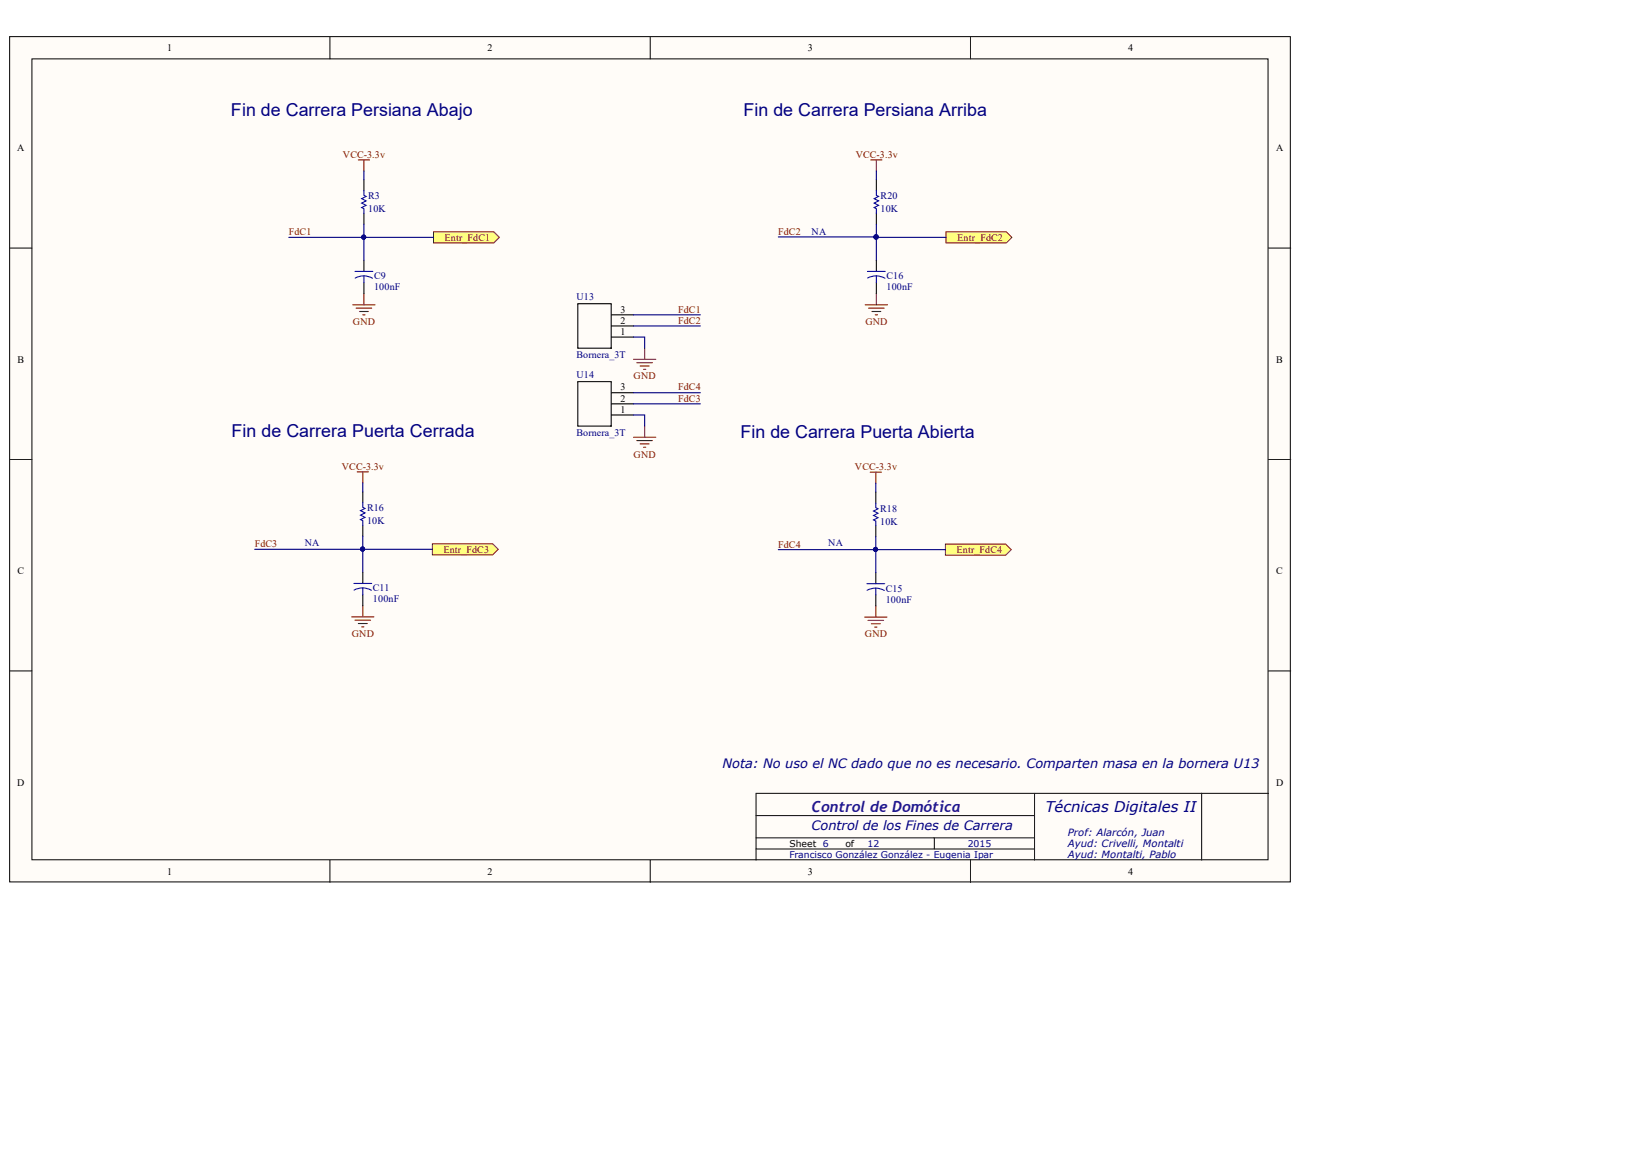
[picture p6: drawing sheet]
<svg xmlns="http://www.w3.org/2000/svg" width="371mm" height="262mm" viewBox="0 0 371 262" stroke-linecap="round" stroke-linejoin="round" font-family="sans-serif">
<g fill="#fffcf8" stroke="#000" stroke-width=".23">
<path d="M2.2 8.4h291.9v192.7h-291.9z"/>
<path d="M7.3 13.4h281.8v182.7h-281.8z"/>
</g>
<g fill="none" stroke="#000" stroke-width=".23">
<path d="M75.2 8.4v5M148.2 8.4v5M221.2 8.4v5M2.2 56.6h5.1M289.2 56.6h5M2.2 104.8h5.1M289.2 104.8h5M2.2 153h5.1M289.2 153h5M75.2 196.1v5.1M148.2 196.1v5.1M172.3 186h63.5"/>
<path d="M172.3 193.6h63.5M172.3 191.1h63.5M213 191.1v2.5M221.2 196.1v5.1M235.8 180.9v15.2M273.9 180.9h-101.6v15.2M289.2 180.9h-15.3v15.2"/>
</g>
<path d="M83 41v2.5M83 48.6v2.5" fill="none" stroke="#000" stroke-width=".25"/>
<path d="M83 43.5v1l.5 .3-1.1 .5 1.1 .5-1.1 .5 1.1 .5-1.1 .5 .6 .3v1" fill="none" stroke="#00f" stroke-width=".25"/>
<path d="M81.7 36.5h2.5M83 36.5v2.5M80.4 69.5h5.1M81.2 70.3h3.5M81.9 71h2.1M82.7 71.8h.5M83 67v2.5" fill="none" stroke="#800000" stroke-width=".25"/>
<path d="M83 39v2" fill="none" stroke="#000080" stroke-width=".25"/>
<path d="M98.8 52.9h13.8l1.2 1.2-1.2 1.3h-13.8z" fill-rule="evenodd" fill="#ffff80" stroke="#800000" stroke-width=".23"/>
<path d="M83 59.4v2.5M199.8 41v2.5M199.8 48.6v2.5M83 64.4v2.6" fill="none" stroke="#000" stroke-width=".25"/>
<path d="M199.8 43.5v1l.5 .3-1 .5 1 .5-1 .5 1 .5-1 .5 .5 .3v1M80.9 61.9h4.1M83 62.9l1.2 .2 .7 .4M83 62.9l-1.3 .2-.7 .3M83 62.9v1.5" fill="none" stroke="#00f" stroke-width=".25"/>
<path d="M199.8 39v2M65.8 54.1h17.2v5.3M83 51.1v3h15.8" fill="none" stroke="#000080" stroke-width=".25"/>
<circle cx="82.9" cy="54.1" r=".46" fill="#000080" stroke="#000080" stroke-width=".23"/>
<path d="M198.5 36.5h2.5M199.8 36.5v2.5M197.2 69.5h5.1M198 70.3h3.6M198.8 71h2M199.5 71.8h.5M199.8 67v2.5" fill="none" stroke="#800000" stroke-width=".25"/>
<path d="M215.6 52.9h13.8l1.3 1.2-1.3 1.3h-13.8z" fill-rule="evenodd" fill="#ffff80" stroke="#800000" stroke-width=".23"/>
<path d="M199.8 59.4v2.5M199.8 64.4v2.6M82.7 112.1v2.6M82.7 119.8v2.5" fill="none" stroke="#000" stroke-width=".25"/>
<path d="M197.7 61.9h4.1M199.8 62.9l.8 .1 1.1 .5M199.8 62.9l-1.3 .2-.7 .3M199.8 62.9v1.5M82.7 114.7v1l.5 .2-1 .6 1 .5-1 .5 1 .5-1 .5 .5 .2v1.1" fill="none" stroke="#00f" stroke-width=".25"/>
<path d="M81.4 107.6h2.6M82.7 107.6v2.5M82.7 138.1v2.6M80.2 140.7h5M80.9 141.4h3.6M81.7 142.2h2M82.4 142.9h.6" fill="none" stroke="#800000" stroke-width=".25"/>
<path d="M82.7 110.1v2" fill="none" stroke="#000080" stroke-width=".25"/>
<path d="M98.6 124h13.7l1.3 1.3-1.3 1.2h-13.7z" fill-rule="evenodd" fill="#ffff80" stroke="#800000" stroke-width=".23"/>
<path d="M199.6 112.2v2.6M199.6 119.8v2.6M82.7 130.5v2.5M82.7 135.6v2.5" fill="none" stroke="#000" stroke-width=".25"/>
<path d="M199.6 114.8v1l.6 .2-1.1 .5 1.1 .5-1.1 .5 1.1 .6-1.1 .5 .5 .2v1M80.7 133h4M82.7 134.1l.8 .1 1.2 .4M82.7 134.1l-1.2 .1-.8 .4M82.7 134.1v1.5" fill="none" stroke="#00f" stroke-width=".25"/>
<path d="M199.6 110.2v2M82.7 122.3v3h15.9" fill="none" stroke="#000080" stroke-width=".25"/>
<circle cx="82.7" cy="125.2" r=".46" fill="#000080" stroke="#000080" stroke-width=".23"/>
<path d="M198.4 107.7h2.5M199.6 107.7v2.5M199.6 138.2v2.5M197.1 140.7h5.1M197.9 141.5h3.5M198.6 142.2h2.1M199.4 143h.5" fill="none" stroke="#800000" stroke-width=".25"/>
<path d="M215.5 124.1h13.8l1.2 1.2-1.2 1.3h-13.8z" fill-rule="evenodd" fill="#ffff80" stroke="#800000" stroke-width=".23"/>
<path d="M131.7 69.3h7.6v10.1h-7.6zM139.4 76.9h5M139.4 74.3h5M139.4 71.8h5M131.7 87h7.6v10.2h-7.6zM139.4 94.6h5M139.4 92.1h5M139.4 89.6h5M199.6 130.6v2.5M199.6 135.6v2.6" fill="none" stroke="#000" stroke-width=".25"/>
<path d="M197.6 133.1h4.1M199.6 134.1l1.2 .2 .8 .3M199.6 134.1l-.8 .1-1.1 .4M199.6 134.1v1.5" fill="none" stroke="#00f" stroke-width=".25"/>
<path d="M177.4 54h22.4M199.8 51.1v3h15.8M199.8 54.1v5.3M144.4 76.9h2.6v2.5M144.4 71.8h15.3M144.4 74.3h15.3M144.4 94.6h2.6v2.6M144.4 89.6h15.3M144.4 92.1h15.3M58.1 125.3h24.6v5.2M177.4 125.3h22.2v5.3M199.6 122.4v2.9h15.9" fill="none" stroke="#000080" stroke-width=".25"/>
<g fill="#000080" stroke="#000080" stroke-width=".23">
<circle cx="199.6" cy="125.3" r=".46"/>
<circle cx="82.7" cy="125.2" r=".46"/>
<circle cx="199.7" cy="54.1" r=".46"/>
<circle cx="199.7" cy="54" r=".47"/>
</g>
<path d="M147 79.4v2.5M144.4 81.9h5.1M144.4 99.7h5.1M145.2 82.7h3.5M145.9 83.5h2.1M146.7 84.2h.5M147 97.2v2.5M145.2 100.5h3.5M145.9 101.2h2.1M146.7 102h.5" fill="none" stroke="#800000" stroke-width=".25"/>
<g font-size="4.1" fill="#000080">
<text x="52.7" y="26.5">Fin de Carrera Persiana Abajo</text>
<text x="169.5" y="26.5">Fin de Carrera Persiana Arriba</text>
<text x="52.7" y="99.6">Fin de Carrera Puerta Cerrada</text>
<text x="168.8" y="99.8">Fin de Carrera Puerta Abierta</text>
</g>
<text font-size="3.5" fill="#33008e" x="185" y="185.2">Control de Domótica</text>
<text font-size="3.4" fill="#000080" x="238.3" y="185.2">Técnicas Digitales II</text>
<g font-size="3" fill="#000080">
<text x="164.7" y="175.2">Nota: No uso el NC dado que no es necesario. Comparten masa en la bornera U13</text>
<text x="185" y="189.2">Control de los Fines de Carrera</text>
</g>
<g font-size="2.3">
<text x="38.1" y="11.7">1</text>
<text x="111.1" y="11.7">2</text>
<text x="184.2" y="11.7">3</text>
<text x="257.2" y="11.7">4</text>
<text x="3.9" y="34.5">A</text>
<text x="290.9" y="34.5">A</text>
<text x="141.5" y="71.3">3</text>
<text x="141.5" y="76.4">1</text>
<text x="141.5" y="73.8">2</text>
<text x="4" y="82.7">B</text>
<text x="290.9" y="82.7">B</text>
<text x="141.5" y="89">3</text>
<text x="141.5" y="94.1">1</text>
<text x="141.5" y="91.6">2</text>
<text x="4" y="130.9">C</text>
<text x="290.9" y="130.9">C</text>
<text x="3.9" y="179.2">D</text>
<text x="290.9" y="179.2">D</text>
<text x="38.1" y="199.4">1</text>
<text x="111.1" y="199.4">2</text>
<text x="184.2" y="199.4">3</text>
<text x="257.2" y="199.4">4</text>
</g>
<g font-size="2.3" fill="#800000">
<text x="78.2" y="36">VCC-3.3v</text>
<text x="195.1" y="36">VCC-3.3v</text>
<text x="65.8" y="53.6">FdC1</text>
<text x="177.4" y="53.6">FdC2</text>
<text x="101.3" y="54.9">Entr_FdC1</text>
<text x="218.2" y="54.9">Entr_FdC2</text>
<text x="154.6" y="71.3">FdC1</text>
<text x="80.5" y="74.1">GND</text>
<text x="154.6" y="73.8">FdC2</text>
<text x="197.3" y="74.1">GND</text>
<text x="144.4" y="86.5">GND</text>
<text x="154.6" y="89">FdC4</text>
<text x="154.6" y="91.6">FdC3</text>
<text x="77.9" y="107.1">VCC-3.3v</text>
<text x="144.4" y="104.3">GND</text>
<text x="194.9" y="107.2">VCC-3.3v</text>
<text x="58.1" y="124.8">FdC3</text>
<text x="177.4" y="124.9">FdC4</text>
<text x="101.1" y="126">Entr_FdC3</text>
<text x="218.1" y="126.1">Entr_FdC4</text>
<text x="80.2" y="145.2">GND</text>
<text x="197.2" y="145.3">GND</text>
</g>
<g font-size="2.3" fill="#000080">
<text x="83.9" y="45.5">R3</text>
<text x="200.7" y="45.5">R20</text>
<text x="83.9" y="48.4">10K</text>
<text x="185" y="53.6">NA</text>
<text x="200.7" y="48.4">10K</text>
<text x="85.3" y="63.7">C9</text>
<text x="202.1" y="63.7">C16</text>
<text x="85.3" y="66.2">100nF</text>
<text x="131.4" y="68.5">U13</text>
<text x="202.1" y="66.2">100nF</text>
<text x="131.4" y="81.7">Bornera_3T</text>
<text x="131.4" y="86.2">U14</text>
<text x="131.4" y="99.4">Bornera_3T</text>
<text x="83.7" y="119.5">10K</text>
<text x="83.7" y="116.6">R16</text>
<text x="200.6" y="119.6">10K</text>
<text x="200.6" y="116.7">R18</text>
<text x="69.5" y="124.6">NA</text>
<text x="188.8" y="124.6">NA</text>
<text x="85" y="137.4">100nF</text>
<text x="85" y="134.8">C11</text>
<text x="201.9" y="137.4">100nF</text>
<text x="201.9" y="134.9">C15</text>
<text x="243.4" y="190.6">Prof: Alarcón, Juan</text>
<text x="243.4" y="193.1">Ayud: Crivelli, Montalti</text>
<text x="243.4" y="195.6">Ayud: Montalti, Pablo</text>
</g>
<g font-size="2.1">
<text x="179.9" y="193.2">Sheet 6</text>
<text x="192.7" y="193.2">of</text>
</g>
<g font-size="2.1" fill="#000080">
<text x="179.9" y="195.7">Francisco González González - Eugenia Ipar</text>
<text x="197.8" y="193.2">12</text>
<text x="220.6" y="193.2">2015</text>
</g>
</svg>
